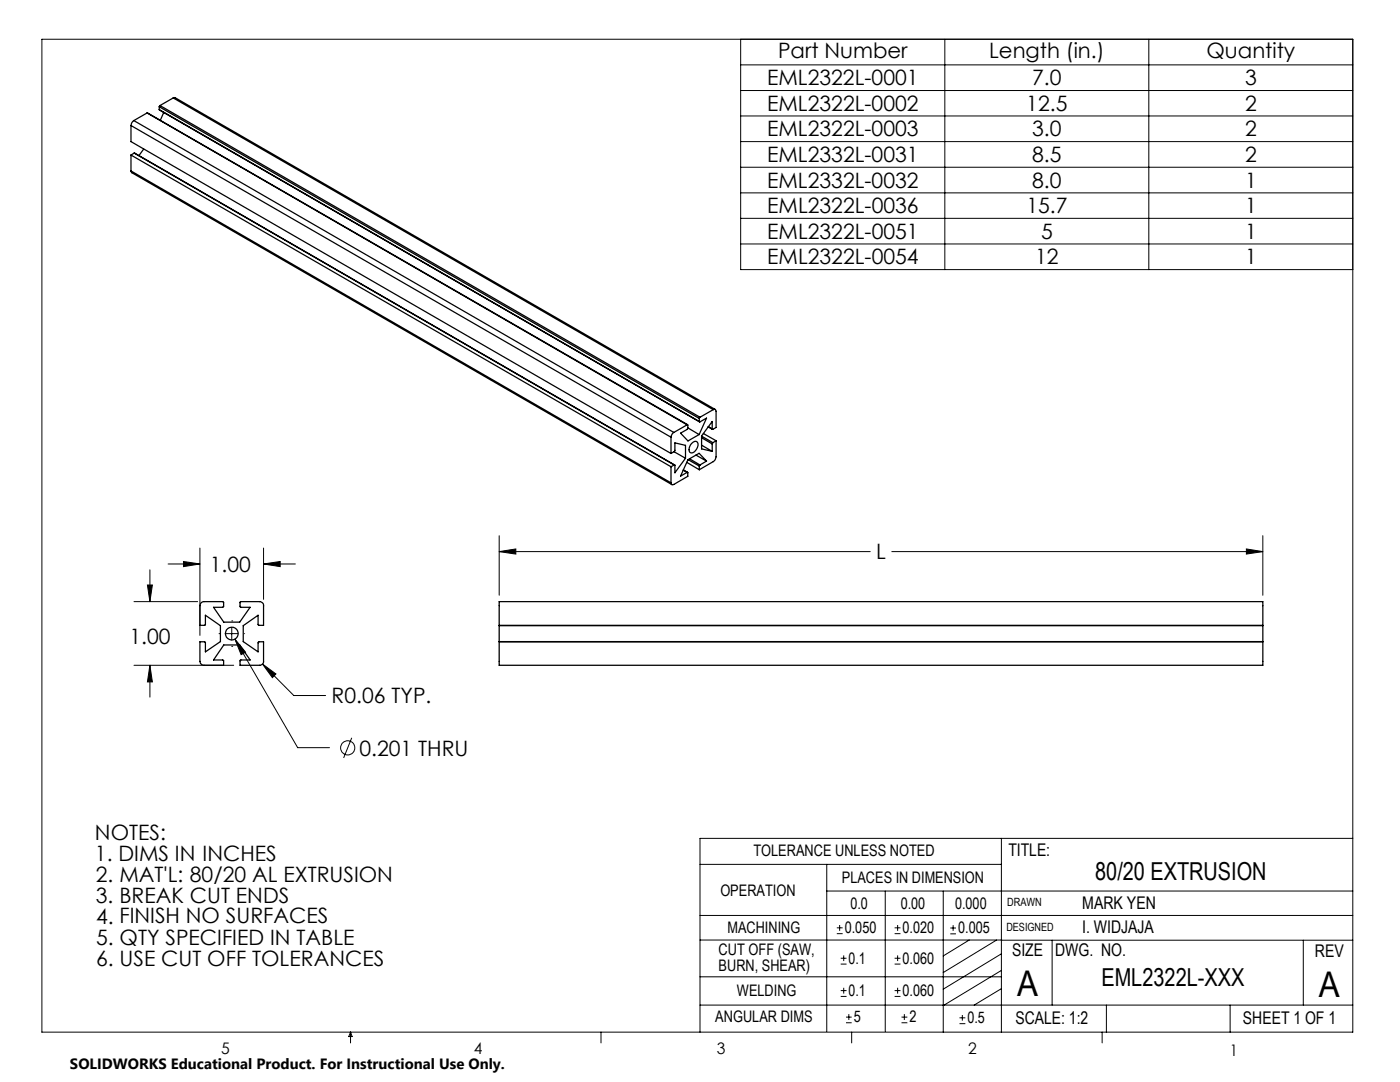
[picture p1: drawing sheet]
<svg xmlns="http://www.w3.org/2000/svg" width="279mm" height="216mm" viewBox="0 0 279 216" stroke-linecap="round" stroke-linejoin="round" font-family="sans-serif">
<g fill="none" stroke="#000" stroke-width=".2">
<path d="M8.4 7.8h261.6v198.2h-261.6zM147.8 7.8v46h122.2M147.8 12.9h122.2M147.8 18.1h122.2M188.6 7.8v46M229.3 7.8v46M147.8 23.1h122.2M147.8 28.3h122.2M147.8 33.4h122.2M147.8 38.5h122.2M147.8 43.6h122.2M147.8 48.7h122.2"/>
<path d="M29.4 116.7h1l-.5 3.4zM29.9 113.7v6.4M33.5 112.5h6.4M36.6 112l3.3 .5-3.3 .6zM39.9 109.4v17.4M52.6 112.5l3.3-.5v1.1zM52.6 109.4v10.2M52.6 112.5h6.3M99.6 110.1l3.3-.6v1.1zM99.6 106.9v11.9M99.6 110.1h74.1M178 110.1h74"/>
<path d="M248.7 109.5l3.3 .6-3.3 .5zM252 106.9v11.9M26.7 120.1h12.7M26.7 132.8h19.9M29.9 132.8l.5 3.3h-1zM29.9 132.8v6.3M43.7 126.4h.1M45 126.4h2.5M46.2 123.9h.1M46.2 129h.1M46.2 125.2v2.5M46.9 127.5l2.1 2.6-.9 .5z"/>
<path d="M46.9 127.5l12.5 21.7h6.4M48.8 126.4h.1M52.4 132.5l2.7 2-.7 .7zM52.4 132.5l6.2 6.3h6.4M70.2 147.2l-1.6 4M139.7 172.5h60.1M165 177.8h105M165 172.5v33.3M176.7 177.8v28M188.2 177.8v28.2M199.8 167.3v38.7M270 167.3h-130.3v38.7"/>
<path d="M139.7 182.7h130.3M139.7 187.6h60.2M139.7 194.9h60.1M167 186.3h1.2M167 185.1h1.2M167.6 184.6v1.1M167.8 198.8h1.1M167.8 197.7h1.1M167.8 192.4h1.1M167.8 191.2h1.1M168.4 190.6v1.2M168.4 197.1v1.2"/>
<path d="M178.5 198.8h1.2M178.5 197.7h1.2M178.5 192.4h1.2M178.5 191.2h1.2M178.5 186.3h1.2M178.5 185.1h1.2M179.1 184.6v1.1M179.1 190.6v1.2M179.1 197.1v1.2M189.7 185.2h1.1M189.7 186.3h1.1M190.2 184.6v1.1"/>
<path d="M193.4 187.6l-5.2 3.1M198.9 187.6l-10.7 6.5M199.8 187.6h70.2M199.8 197.3l-5.4 3.3M199.8 193.6l-11.6 7.1M199.8 190.3l-11.6 7.1M210 187.6v13M260.1 187.6v13M70 206v2.1M70 206l.3 .8h-.7zM119.9 206v2.1M139.7 200.6h130.3"/>
<path d="M168.8 204.1h1.2M168.8 203h1.2M169.4 202.4v1.1M170 206v2.1M179.9 204.1h1.2M179.9 203h1.2M180.5 202.4v1.1M191.5 204.3h1.2M191.5 203.1h1.2M192.1 202.5v1.2M220 206v2.1M220.8 200.6v5.4"/>
<path d="M245.5 200.6v5.4"/>
<circle cx="69.4" cy="149.2" r="1.41"/>
</g>
<path d="M99.6 110.1l3.3-.6v1.1zM248.7 109.5l3.3 .6-3.3 .5zM36.6 112l3.3 .5-3.3 .6zM52.6 112.5l3.3-.5v1.1zM29.4 116.7h1l-.5 3.4zM29.9 132.8l.5 3.3h-1zM52.4 132.5l2 2.7 .7-.7zM46.9 127.5l1.2 3.1 .9-.5z" fill="#000"/>
<g fill="none" stroke="#000" stroke-width=".25">
<path d="M34.6 19.5h.4l107.7 62.2M34.6 19.5l-2.7 1.6M34.6 19.5l107.7 62.2M26.1 34.1l.1 .3 107.9 62.3M26.1 25l107.8 62.2M26.1 25v3.3l107.8 62.2M26.1 30.9v3.2M26.1 30.9l107.8 62.2M26.1 34.1l107.8 62.2M26.7 24.1l-.4 .4-.2 .5M26.7 24.1l107.8 62.2M26.8 30.6l107.9 62.2"/>
<path d="M26.8 30.6l-.7 .3M26.8 30.6l107.7 62.2M28.7 29.7l-1 1.3M29.4 22.5l107.8 62.2M29.4 22.5l-2.7 1.6M29.4 22.5l107.7 62.3M31.8 21.9l107.8 62.3M31.8 21.3l107.8 62.2M31.8 21.9l107.8 62.2M31.8 21.3v.6M31.9 21.1l-.1 .2M31.9 21.1l107.8 62.2"/>
<path d="M32.7 22.5l-.7 1.5M133.9 90.5l.8-.6v-1.5l2.1 .5v2.5M133.9 87.2v3.3M133.9 93.1v3.2M134.5 86.3l-.3 .3-.3 .6M134.5 90.1l2.3 1.3M134.5 92.8l-.6 .3M136.3 93.8l.8 .5M136.4 93.8l.8 .5M136.8 91.4l-2.1 2.9v-1.5h-.2M137.1 92.3l2.5 1.4M137.1 84.8h.2l-.1 .8-1.4 .8 1.5 1.6 2.2-1.3"/>
<path d="M137.1 94.3h.2v.7l-2.8 1.7a.35 .35 0 0 1-.4 0 .35 .35 0 0 1-.2-.4M137.1 84.8l-2.6 1.5M137.3 85.4l2.2 1.3M137.3 91.7l2.3 1.3M137.6 91.5l2.1 1.3M138.1 88.4a.7 .7 0 0 1 1-.2 .7 .7 0 0 1 .1 1l-.1 .3a1 1 0 0 1-1.4 .7l-.2-.8zM138.9 90.8l2.1 1.2M139.6 84.1l.1 .1 1.3-.8-1.5 3.3M139.6 83.5v.6M139.6 93v.7M139.7 83.3l-.1 .2M139.7 92.8l-.1 .2"/>
<path d="M140 87v2.6l2.1 .5M140 88.8l2.1 1.3M140 87.3l2.1 1.3M140 87l2.3 1.3M140.4 86.5l2.5 1.4M141 92l-1.3 .8M141 92l-1.5-1.5-2.2 1.2-1.5 3.3 1.3-.7M141.3 85.2l.9 .5M141.4 85.1l.7 .5M142.1 85.6v-1.5l-2.1 2.9M142.1 88.6v1.5M142.3 88.3l-.2 .3"/>
<path d="M142.3 81.7a.35 .35 0 0 1 .4 0 .35 .35 0 0 1 .2 .4v3.2l-.7 .4-.1-.1M142.3 81.7l-2.6 1.6M142.9 87.9v3.3l-.2 .6-3.1 1.9M142.9 87.9l-.6 .4M40.1 120.3l.4-.2h4l.1 .1v.9l-2 .1 2.1 2.9h3.1l2.1-2.9-1.9-.1-.1-.9 .1-.1h3.8a.78 .78 0 0 1 .8 .8v3.9l-1.1-.1v-1.9l-3 2v3.2l3 2.1v-2h1.1v3.9a.78 .78 0 0 1-.8 .8h-3.9v-1.1h2l-2.1-3h-3.1l-2.1 3h1.9l.1 1.1h-3.9a.85 .85 0 0 1-.8-.8v-3.9l1.1 .1v1.9l3-2.1v-3.2l-3-2v1.9l-1.1 .1v-3.9zM99.6 120.1h152.4v12.7h-152.4zM99.6 124.8h152.4M99.6 128.1h152.4M99.6 128h152.4"/>
<circle cx="46.3" cy="126.4" r="1.28"/>
</g>
<g font-size="7.1">
<text x="203" y="198.7">A</text>
<text x="263.2" y="198.9">A</text>
</g>
<g font-size="4.9">
<text x="218.6" y="175.7">80/20 EXTRUSION</text>
<text x="219.8" y="196.7">EML2322L-XXX</text>
</g>
<g font-size="4.2">
<text x="155.3" y="11.5">Part Number</text>
<text x="197.4" y="11.5">Length (in.)</text>
<text x="240.8" y="11.5">Quantity</text>
<text x="153.1" y="17">EML2322L-0001</text>
<text x="206" y="17">7.0</text>
<text x="248.5" y="17">3</text>
<text x="153.1" y="22.1">EML2322L-0002</text>
<text x="204.8" y="22.1">12.5</text>
<text x="248.5" y="22.1">2</text>
<text x="153.1" y="27.2">EML2322L-0003</text>
<text x="206" y="27.2">3.0</text>
<text x="248.5" y="27.2">2</text>
<text x="153.1" y="32.3">EML2332L-0031</text>
<text x="206" y="32.3">8.5</text>
<text x="248.5" y="32.3">2</text>
<text x="153.1" y="37.4">EML2332L-0032</text>
<text x="206" y="37.4">8.0</text>
<text x="248.5" y="37.4">1</text>
<text x="153.1" y="42.5">EML2322L-0036</text>
<text x="153.1" y="47.6">EML2322L-0051</text>
<text x="204.8" y="42.5">15.7</text>
<text x="207.8" y="47.6">5</text>
<text x="248.5" y="42.5">1</text>
<text x="248.5" y="47.6">1</text>
<text x="153.1" y="52.7">EML2322L-0054</text>
<text x="206.6" y="52.7">12</text>
<text x="248.5" y="52.7">1</text>
<text x="174.9" y="111.6">L</text>
<text x="41.9" y="114.1">1.00</text>
<text x="25.8" y="128.4">1.00</text>
<text x="66.2" y="140.3">R0.06 TYP.</text>
<text x="71.7" y="150.8">0.201 THRU</text>
<text x="19" y="167.5">NOTES:</text>
<text x="19" y="171.7">1. DIMS IN INCHES</text>
<text x="19.1" y="176">2. MAT'L: 80/20 AL EXTRUSION</text>
<text x="19.1" y="180.2">3. BREAK CUT ENDS</text>
<text x="19.2" y="184.3">4. FINISH NO SURFACES</text>
<text x="19.2" y="188.5">5. QTY SPECIFIED IN TABLE</text>
<text x="19.2" y="192.7">6. USE CUT OFF TOLERANCES</text>
</g>
<g font-size="3.5">
<text x="201.2" y="170.7">TITLE:</text>
<text x="216" y="181.4">MARK YEN</text>
<text x="202" y="190.8">SIZE</text>
<text x="210.6" y="190.8">DWG. NO.</text>
<text x="216" y="186.2">I. WIDJAJA</text>
<text x="262.4" y="190.9">REV</text>
<text x="202.7" y="204.4">SCALE: 1:2</text>
<text x="248.1" y="204.4">SHEET 1 OF 1</text>
</g>
<g font-size="3.2">
<text x="150.4" y="170.8">TOLERANCE UNLESS NOTED</text>
<text x="143.8" y="178.9">OPERATION</text>
<text x="168" y="176.2">PLACES IN DIMENSION</text>
<text x="169.7" y="181.4">0.0</text>
<text x="179.8" y="181.4">0.00</text>
<text x="190.6" y="181.4">0.000</text>
<text x="143.4" y="190.5">CUT OFF (SAW,</text>
<text x="145.2" y="186.2">MACHINING</text>
<text x="168.6" y="186.2">0.050</text>
<text x="180.1" y="186.2">0.020</text>
<text x="191.2" y="186.2">0.005</text>
<text x="143.4" y="193.7">BURN, SHEAR)</text>
<text x="169.4" y="192.3">0.1</text>
<text x="180.1" y="192.3">0.060</text>
<text x="147.1" y="198.7">WELDING</text>
<text x="169.4" y="198.7">0.1</text>
<text x="180.1" y="198.7">0.060</text>
<text x="142.8" y="204">ANGULAR DIMS</text>
<text x="170.4" y="204">5</text>
<text x="181.5" y="204">2</text>
<text x="193.1" y="204.2">0.5</text>
<text x="44.2" y="210.4">5</text>
<text x="94.6" y="210.3">4</text>
<text x="143.1" y="210.4">3</text>
<text x="193.2" y="210.3">2</text>
<text x="245.4" y="210.6">1</text>
</g>
<text font-size="3" x="14" y="213.3">SOLIDWORKS Educational Product. For Instructional Use Only.</text>
<g font-size="2.3">
<text x="200.8" y="185.7">DESIGNED</text>
<text x="201" y="180.9">DRAWN</text>
</g>
</svg>
